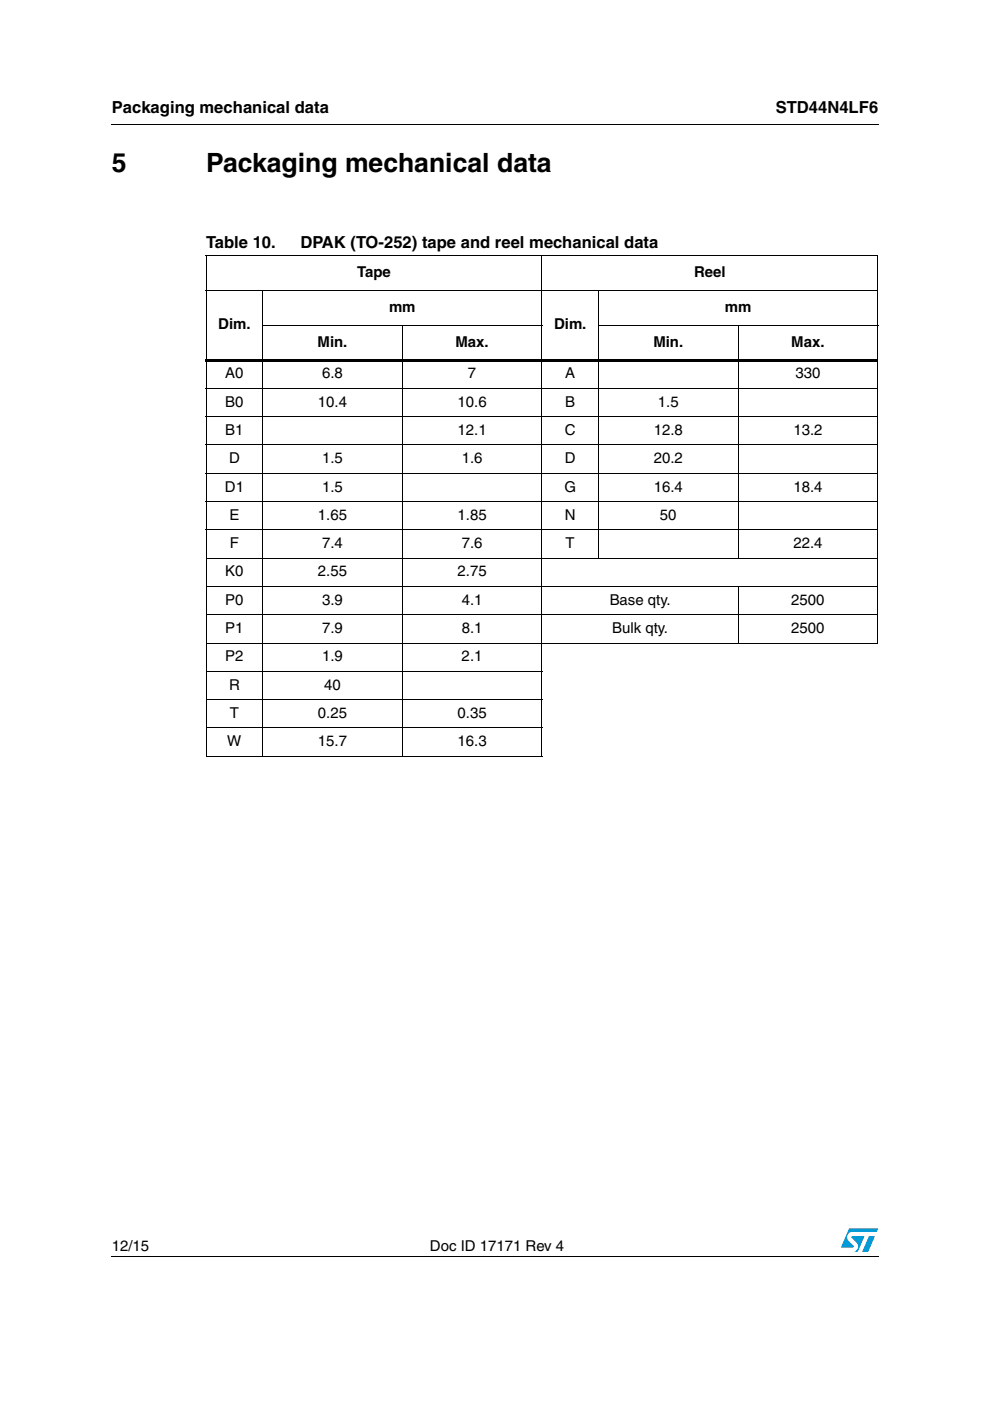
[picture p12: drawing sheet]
<svg xmlns="http://www.w3.org/2000/svg" width="210mm" height="297mm" viewBox="0 0 210 297" stroke-linecap="round" stroke-linejoin="round" font-family="sans-serif">
<g fill="#0099d8">
<path d="M184.2 262.1h1.3l-1.4 3.3h-1.3z"/>
<path d="M180 260.5h6.2l-.3 .7h-5.2a1.13 1.13 0 0 0-1 .7 1.13 1.13 0 0 0 .3 1.2l1 1v.3l-2.7 .1z"/>
<path d="M180.6 262.1h2.7l-1.4 3.3h-.7a1.18 1.18 0 0 0 .4-1.9l-1-1.1z"/>
</g>
<path d="M23.6 26.2l.1 .2zM43.6 76.1h142.6v.5h-142.6zM23.6 266.3l.1 .1z" fill="#000"/>
<g fill="none" stroke="#000" stroke-width=".21">
<path d="M23.7 26.3h162.6M43.6 54.1h142.6M43.7 54.2v106M114.9 54v106.2M186.1 54.2v64.1M43.6 61.5h142.6M55.6 68.9h59.4M55.7 61.4v99M85.3 68.9v91.5M126.8 68.9h59.4M126.9 61.4v57M156.5 68.9v49.5"/>
<path d="M43.6 82.4h142.6M43.6 88.3h142.6M43.6 94.3h142.6M43.6 100.4h142.6M43.6 106.3h142.6M43.6 112.4h142.6M43.6 118.3h142.6M186.1 118.4v17.8M43.6 124.3h142.6M43.6 130.3h142.6M43.6 136.3h142.6M156.5 124.2v12.2"/>
<path d="M43.6 142.3h71.4M43.6 148.3h71.4M43.6 154.3h71.4M43.6 160.3h71.4M23.7 266.3h162.6"/>
</g>
<g font-size="5.6">
<text x="23.7" y="36.4">5</text>
<text x="43.7" y="36.4">Packaging mechanical data</text>
</g>
<g font-size="3.5">
<text x="23.7" y="23.9">Packaging mechanical data</text>
<text x="164.5" y="23.9">STD44N4LF6</text>
<text x="43.7" y="52.6">Table 10.</text>
<text x="63.7" y="52.6">DPAK (TO-252) tape and reel mechanical data</text>
</g>
<g font-size="3.2">
<text x="75.7" y="58.7">Tape</text>
<text x="147.2" y="58.7">Reel</text>
<text x="46.3" y="69.8">Dim.</text>
<text x="82.5" y="66.1">mm</text>
<text x="117.5" y="69.8">Dim.</text>
<text x="153.7" y="66.1">mm</text>
<text x="67.3" y="73.5">Min.</text>
<text x="96.6" y="73.5">Max.</text>
<text x="138.5" y="73.5">Min.</text>
<text x="167.8" y="73.5">Max.</text>
<text x="47.8" y="80.2">A0</text>
<text x="68.3" y="80.2">6.8</text>
<text x="99.2" y="80.2">7</text>
<text x="119.8" y="80.2">A</text>
<text x="168.6" y="80.2">330</text>
<text x="47.8" y="86.2">B0</text>
<text x="67.4" y="86.2">10.4</text>
<text x="97" y="86.2">10.6</text>
<text x="119.8" y="86.2">B</text>
<text x="139.5" y="86.2">1.5</text>
<text x="47.8" y="92.2">B1</text>
<text x="97" y="92.2">12.1</text>
<text x="119.7" y="92.2">C</text>
<text x="138.6" y="92.2">12.8</text>
<text x="168.2" y="92.2">13.2</text>
<text x="48.6" y="98.2">D</text>
<text x="68.3" y="98.2">1.5</text>
<text x="97.9" y="98.2">1.6</text>
<text x="119.8" y="98.2">D</text>
<text x="138.6" y="98.2">20.2</text>
<text x="47.7" y="104.2">D1</text>
<text x="68.3" y="104.2">1.5</text>
<text x="119.7" y="104.2">G</text>
<text x="138.6" y="104.2">16.4</text>
<text x="168.2" y="104.2">18.4</text>
<text x="48.6" y="110.2">E</text>
<text x="67.4" y="110.2">1.65</text>
<text x="97" y="110.2">1.85</text>
<text x="119.8" y="110.2">N</text>
<text x="139.9" y="110.2">50</text>
<text x="48.7" y="116.2">F</text>
<text x="68.3" y="116.2">7.4</text>
<text x="97.9" y="116.2">7.6</text>
<text x="119.9" y="116.2">T</text>
<text x="168.2" y="116.2">22.4</text>
<text x="47.8" y="122.2">K0</text>
<text x="67.4" y="122.2">2.55</text>
<text x="97" y="122.2">2.75</text>
<text x="47.8" y="128.2">P0</text>
<text x="68.3" y="128.2">3.9</text>
<text x="97.9" y="128.2">4.1</text>
<text x="129.3" y="128.2">Base qty.</text>
<text x="167.8" y="128.2">2500</text>
<text x="47.8" y="134.2">P1</text>
<text x="68.3" y="134.2">7.9</text>
<text x="97.9" y="134.2">8.1</text>
<text x="129.8" y="134.2">Bulk qty.</text>
<text x="167.8" y="134.2">2500</text>
<text x="47.8" y="140.2">P2</text>
<text x="68.3" y="140.2">1.9</text>
<text x="97.9" y="140.2">2.1</text>
<text x="48.6" y="146.2">R</text>
<text x="68.7" y="146.2">40</text>
<text x="48.7" y="152.2">T</text>
<text x="67.4" y="152.2">0.25</text>
<text x="97" y="152.2">0.35</text>
<text x="48.2" y="158.2">W</text>
<text x="67.4" y="158.2">15.7</text>
<text x="97" y="158.2">16.3</text>
<text x="23.7" y="265.1">12/15</text>
<text x="91.2" y="265.1">Doc ID 17171 Rev 4</text>
</g>
</svg>
